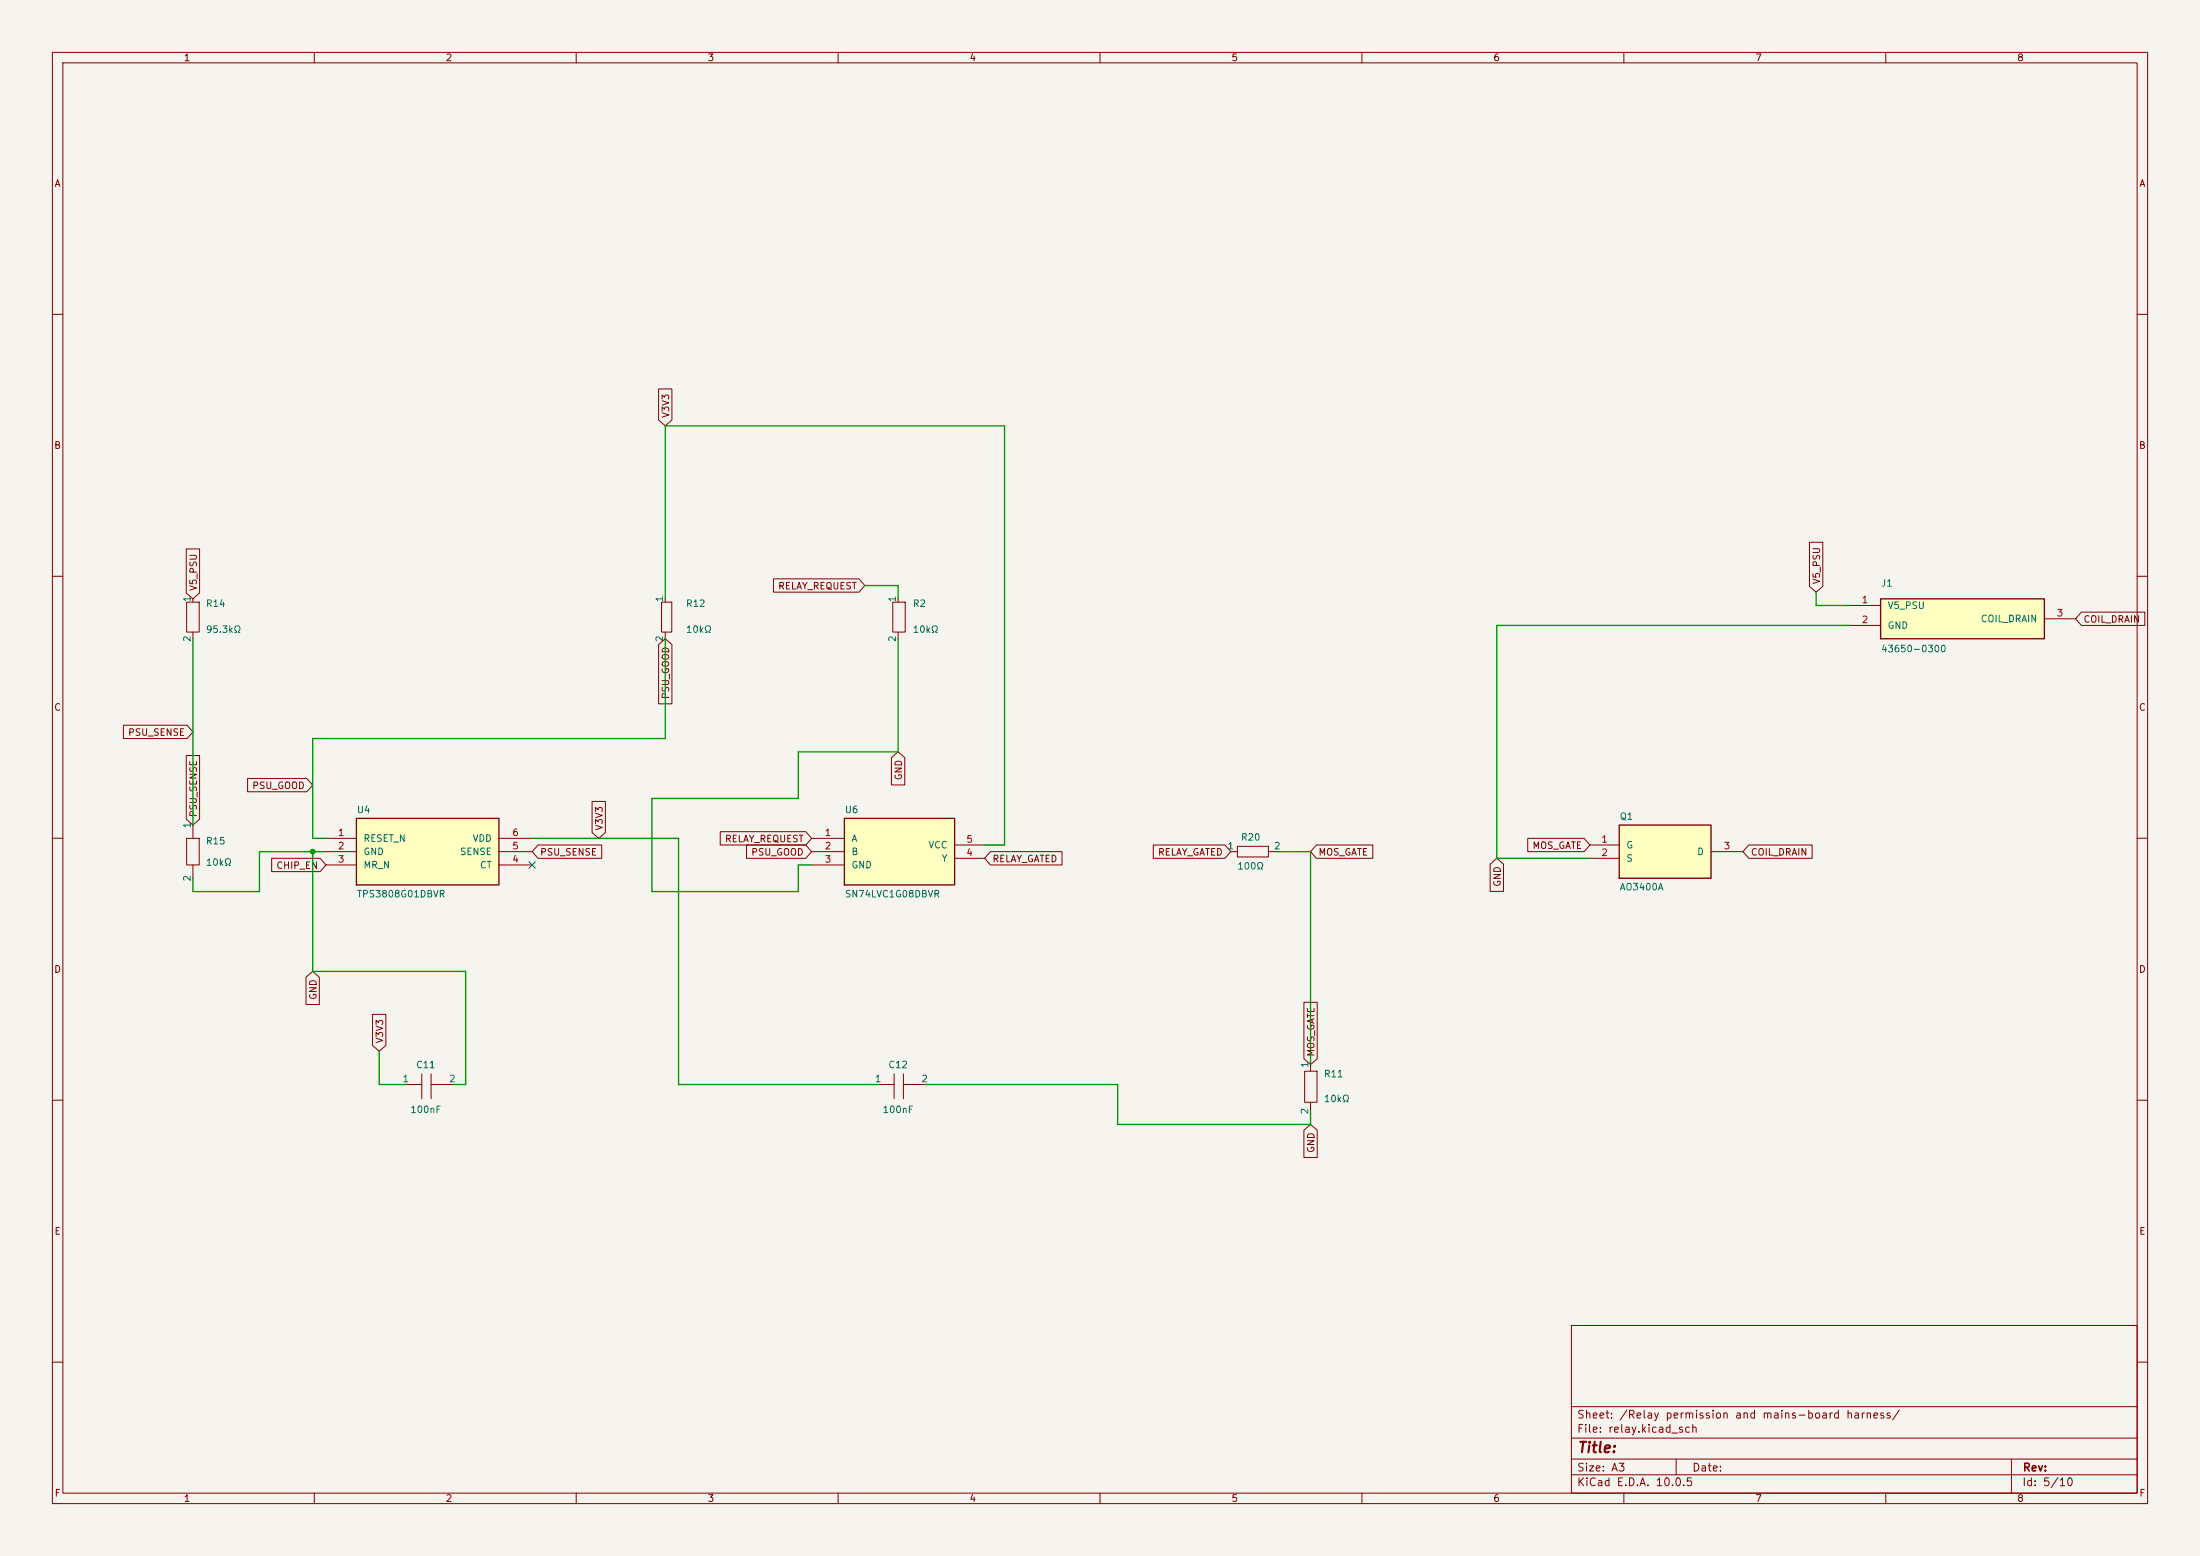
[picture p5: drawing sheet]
<svg xmlns="http://www.w3.org/2000/svg" width="420mm" height="297mm" viewBox="0 0 420 297" stroke-linecap="round" stroke-linejoin="round" font-family="sans-serif">
<path d="M0 0h420v297h-420z" fill="#f5f4ef" stroke="#f5f4ef" stroke-width=".19"/>
<g fill="none" stroke="#840000" stroke-width=".19">
<path d="M10 10h400v277h-400zM12 12h396v273h-396zM60 10v2M110 10v2M160 10v2M210 10v2M260 10v2M310 10v2M360 10v2M10 60h2M408 60h2M10 110h2"/>
<path d="M126.3 114.9h1.9v5.7h-1.9zM127 114.3v.6M408 110h2M127 120.6v1.3M10 160h2M408 160h2M10 210h2M408 210h2M300 253h108v32h-108zM10 260h2M300 278.5h108M300 274.5h108"/>
<path d="M300 268.5h108M320 278.5v3M384 278.5v6.5M408 260h2M60 285v2M110 285v2M160 285v2M210 285v2M260 285v2M300 281.5h108M310 285v2M360 285v2"/>
</g>
<path d="M161.2 156.2h21v12.7h-21z" fill="#ffffc2"/>
<path d="M161.2 156.2h21v12.7h-21z" fill="none" stroke="#840000" stroke-width=".25"/>
<g fill="none" stroke="#840000" stroke-width=".19">
<path d="M35.6 114.9h2.4v5.7h-2.4zM36.8 114.3v.6M170.4 114.9h2.4v5.7h-2.4zM171.4 114.3v.6M36.8 120.6v1.3M171.4 120.6v1.3M154.9 160h6.3M154.9 162.6h6.3M154.9 165.1h6.3M182.2 163.8h5.8M182.2 161.3h5.8M167.6 207h3.1"/>
<path d="M170.7 205v4.7M172.5 205v4.7M172.5 207h4"/>
</g>
<path d="M68 156.2h27.2v12.7h-27.2z" fill="#ffffc2"/>
<path d="M68 156.2h27.2v12.7h-27.2z" fill="none" stroke="#840000" stroke-width=".25"/>
<path d="M62.2 160h5.8M62.2 162.6h5.8M62.2 165.1h5.8M95.2 160h6.4M95.2 162.6h6.4M95.2 165.1h6.4" fill="none" stroke="#840000" stroke-width=".19"/>
<path d="M359 114.3h31.3v7.6h-31.3z" fill="#ffffc2"/>
<path d="M359 114.3h31.3v7.6h-31.3z" fill="none" stroke="#840000" stroke-width=".25"/>
<g fill="none" stroke="#840000" stroke-width=".19">
<path d="M353.1 115.6h5.9M353.1 119.4h5.9M390.3 118.1h5.9M36.8 157.5v2.5M36.8 157.5h.1M35.6 160h2.4v5.1h-2.4zM36.8 165.1v2.5M234.9 162.6h1.3M236.2 161.5h5.9v2.1h-5.9zM242.1 162.6h1.7M77.5 207h3M80.5 205v4.7"/>
<path d="M82.3 205v4.7M82.3 207h4.1M249.1 204.5h2.3v5.9h-2.3zM250.2 203.2v1.3M250.2 210.4v1.7"/>
</g>
<path d="M309.1 157.5h17.5v10.1h-17.5z" fill="#ffffc2"/>
<path d="M309.1 157.5h17.5v10.1h-17.5z" fill="none" stroke="#840000" stroke-width=".25"/>
<g fill="none" stroke="#840000" stroke-width=".19">
<path d="M125.7 74.2h2.6v6l-1.3 1.1-1.3-1.1zM35.6 104.8h2.5v8.4l-1.3 1.1-1.2-1.1zM147.7 110.5h16.3l1.1 1.3-1.1 1.2h-16.3zM345.4 103.5h2.6v8.4l-1.3 1.1-1.3-1.1zM397.4 116.8h12.1v2.6h-12.1l-1.2-1.3zM23.6 138.4h12.1l1.1 1.3-1.1 1.3h-12.1zM125.7 123l1.3-1.1 1.3 1.1v11.3h-2.6zM35.6 144.2h2.5v12.2l-1.3 1.1-1.2-1.1zM47.3 148.6h11.3l1.1 1.3-1.1 1.2h-11.3zM113 153h2.6v5.9l-1.3 1.1-1.3-1.1zM137.5 158.7h16.3l1.1 1.3-1.1 1.3h-16.3zM170.2 144.6l1.2-1.1 1.3 1.1v5.2h-2.5z"/>
<path d="M51.9 163.8h9.2l1.1 1.3-1.1 1.3h-9.2zM102.7 161.3h12.2v2.5h-12.2l-1.1-1.2zM142.5 161.3h11.3l1.1 1.3-1.1 1.2h-11.3zM189.1 162.6h13.6v2.5h-13.6l-1.1-1.3zM220.2 161.3h13.6l1.1 1.3-1.1 1.2h-13.6zM251.3 161.3h10.8v2.5h-10.8l-1.1-1.2zM284.5 164.9l1.2-1.1 1.3 1.1v5.2h-2.5zM291.7 160h10.7l1.1 1.3-1.1 1.3h-10.7zM303.5 161.3h5.6M303.5 163.8h5.6M326.6 162.6h6.1M333.9 161.3h12.1v2.5h-12.1l-1.2-1.2z"/>
<path d="M58.4 186.5l1.3-1.1 1.3 1.1v5.2h-2.6zM71.1 193.6h2.6v5.9l-1.3 1.2-1.3-1.2zM248.9 191.3h2.6v10.8l-1.3 1.1-1.3-1.1zM248.9 215.7l1.3-1.1 1.3 1.1v5.2h-2.6z"/>
</g>
<g fill="none" stroke="#009600" stroke-width=".25">
<path d="M127 114.3v-33h64.8v80h-3.8M165.1 111.8h6.3v2.5M346.7 113v2.6h6.4M353.1 119.4h-67.4v44.4h17.8M36.8 121.9v35.6M127 121.9v19.1h-67.3v19h2.5M171.4 121.9v21.6h-19v8.9h-27.9v17.8h27.9v-5.1h2.5M59.7 162.6v22.8h29.2v21.6h-2.5M62.2 162.6h-12.7v7.6h-12.7v-2.6M101.6 160h27.9v47h38.1M243.8 162.6h6.4v40.6M72.4 200.7v6.3h5.1"/>
<path d="M176.5 207h36.9v7.6h36.8v-2.5"/>
</g>
<path d="M101 164.5l1.2 1.2M102.2 164.5l-1.2 1.2" fill="none" stroke="#000084" stroke-width=".19"/>
<circle cx="59.7" cy="162.6" r=".46" fill="#009600" stroke="#009600" stroke-width=".19"/>
<text font-size="2" fill="#840000" x="301" y="277.8">Title:</text>
<g font-size="1.5" fill="#840000">
<text x="300.9" y="273.8">File: relay.kicad_sch</text>
<text x="300.9" y="271.1">Sheet: /Relay permission and mains-board harness/</text>
<text x="300.9" y="281.2">Size: A3</text>
<text x="322.9" y="281.2">Date:</text>
<text x="386" y="281.2">Rev:</text>
<text x="300.9" y="284">KiCad E.D.A. 10.0.5</text>
<text x="385.9" y="284">Id: 5/10</text>
</g>
<g font-size="1.3" fill="#840000">
<text x="35" y="12">1</text>
<text x="85" y="12">2</text>
<text x="135" y="12">3</text>
<text x="185" y="12">4</text>
<text x="235" y="12">5</text>
<text x="285" y="12">6</text>
<text x="335" y="12">7</text>
<text x="385" y="12">8</text>
<text x="10.3" y="36">A</text>
<text x="408.3" y="36">A</text>
<text x="128.1" y="79.9" transform="rotate(-90 128.1 79.9)">V3V3</text>
<text x="10.2" y="86">B</text>
<text x="408.2" y="86">B</text>
<text x="37.9" y="112.9" transform="rotate(-90 37.9 112.9)">V5_PSU</text>
<text x="148.4" y="112.8">RELAY_REQUEST</text>
<text x="347.8" y="111.6" transform="rotate(-90 347.8 111.6)">V5_PSU</text>
<text x="397.6" y="119.2">COIL_DRAIN</text>
<text x="10.2" y="136">C</text>
<text x="128.1" y="133.6" transform="rotate(-90 128.1 133.6)">PSU_GOOD</text>
<text x="408.2" y="136">C</text>
<text x="24.3" y="140.8">PSU_SENSE</text>
<text x="172.5" y="149" transform="rotate(-90 172.5 149)">GND</text>
<text x="48.1" y="150.9">PSU_GOOD</text>
<text x="37.9" y="156.1" transform="rotate(-90 37.9 156.1)">PSU_SENSE</text>
<text x="115.4" y="158.6" transform="rotate(-90 115.4 158.6)">V3V3</text>
<text x="138.3" y="161.1">RELAY_REQUEST</text>
<text x="52.7" y="166.2">CHIP_EN</text>
<text x="103" y="163.6">PSU_SENSE</text>
<text x="143.3" y="163.6">PSU_GOOD</text>
<text x="189.4" y="164.9">RELAY_GATED</text>
<text x="221" y="163.6">RELAY_GATED</text>
<text x="251.6" y="163.6">MOS_GATE</text>
<text x="292.4" y="162.3">MOS_GATE</text>
<text x="334.1" y="163.6">COIL_DRAIN</text>
<text x="286.8" y="169.4" transform="rotate(-90 286.8 169.4)">GND</text>
<text x="10.2" y="186">D</text>
<text x="408.2" y="186">D</text>
<text x="60.7" y="190.9" transform="rotate(-90 60.7 190.9)">GND</text>
<text x="73.4" y="199.3" transform="rotate(-90 73.4 199.3)">V3V3</text>
<text x="251.2" y="201.8" transform="rotate(-90 251.2 201.8)">MOS_GATE</text>
<text x="251.2" y="220.2" transform="rotate(-90 251.2 220.2)">GND</text>
<text x="10.3" y="236">E</text>
<text x="408.3" y="236">E</text>
<text x="10.3" y="286">F</text>
<text x="35" y="287">1</text>
<text x="85" y="287">2</text>
<text x="135" y="287">3</text>
<text x="185" y="287">4</text>
<text x="235" y="287">5</text>
<text x="285" y="287">6</text>
<text x="335" y="287">7</text>
<text x="385" y="287">8</text>
<text x="408.3" y="286">F</text>
</g>
<g font-size="1.3" fill="#006464">
<text x="359" y="112.3">J1</text>
<text x="36.7" y="115" transform="rotate(-90 36.7 115)">1</text>
<text x="39.2" y="116.2">R14</text>
<text x="126.9" y="115" transform="rotate(-90 126.9 115)">1</text>
<text x="130.8" y="116.2">R12</text>
<text x="171.3" y="115" transform="rotate(-90 171.3 115)">1</text>
<text x="174.1" y="116.2">R2</text>
<text x="360.3" y="116.5">V5_PSU</text>
<text x="378" y="119.1">COIL_DRAIN</text>
<text x="36.7" y="122.6" transform="rotate(-90 36.7 122.6)">2</text>
<text x="39.2" y="121.1">95.3kΩ</text>
<text x="126.9" y="122.6" transform="rotate(-90 126.9 122.6)">2</text>
<text x="130.8" y="121.1">10kΩ</text>
<text x="171.3" y="122.6" transform="rotate(-90 171.3 122.6)">2</text>
<text x="174.1" y="121.1">10kΩ</text>
<text x="359" y="124.8">43650-0300</text>
<text x="360.3" y="120.3">GND</text>
<text x="68" y="155.5">U4</text>
<text x="161.2" y="155.5">U6</text>
<text x="36.7" y="158.2" transform="rotate(-90 36.7 158.2)">1</text>
<text x="39.2" y="161.5">R15</text>
<text x="69.3" y="161">RESET_N</text>
<text x="90.1" y="161">VDD</text>
<text x="162.4" y="161">A</text>
<text x="236.8" y="160.8">R20</text>
<text x="309.1" y="156.8">Q1</text>
<text x="39.2" y="165.6">10kΩ</text>
<text x="69.3" y="163.5">GND</text>
<text x="69.3" y="166.1">MR_N</text>
<text x="87.7" y="163.5">SENSE</text>
<text x="91.5" y="166.1">CT</text>
<text x="162.4" y="163.5">B</text>
<text x="162.4" y="166.1">GND</text>
<text x="177.1" y="162.3">VCC</text>
<text x="179.7" y="164.8">Y</text>
<text x="234.2" y="162.4">1</text>
<text x="236.1" y="166.3">100Ω</text>
<text x="243.1" y="162.4">2</text>
<text x="310.4" y="162.3">G</text>
<text x="310.4" y="164.8">S</text>
<text x="323.9" y="163.5">D</text>
<text x="36.7" y="168.4" transform="rotate(-90 36.7 168.4)">2</text>
<text x="68" y="171.6">TPS3808G01DBVR</text>
<text x="161.2" y="171.6">SN74LVC1G08DBVR</text>
<text x="309.1" y="170.3">AO3400A</text>
<text x="250.1" y="203.9" transform="rotate(-90 250.1 203.9)">1</text>
<text x="76.7" y="206.9">1</text>
<text x="79.3" y="204.2">C11</text>
<text x="85.6" y="206.9">2</text>
<text x="166.9" y="206.9">1</text>
<text x="169.5" y="204.2">C12</text>
<text x="175.8" y="206.9">2</text>
<text x="252.6" y="205.9">R11</text>
<text x="78.2" y="212.8">100nF</text>
<text x="168.4" y="212.8">100nF</text>
<text x="250.1" y="212.8" transform="rotate(-90 250.1 212.8)">2</text>
<text x="252.6" y="210.7">10kΩ</text>
</g>
<g font-size="1.3" fill="#a90000">
<text x="355.3" y="115.4">1</text>
<text x="355.3" y="119.2">2</text>
<text x="392.5" y="118">3</text>
<text x="64.4" y="159.9">1</text>
<text x="97.7" y="159.9">6</text>
<text x="157.3" y="159.9">1</text>
<text x="184.4" y="161.2">5</text>
<text x="305.6" y="161.2">1</text>
<text x="64.4" y="162.4">2</text>
<text x="64.4" y="165">3</text>
<text x="97.7" y="165">4</text>
<text x="97.7" y="162.4">5</text>
<text x="157.3" y="162.4">2</text>
<text x="157.3" y="165">3</text>
<text x="184.4" y="163.7">4</text>
<text x="305.6" y="163.7">2</text>
<text x="329" y="162.4">3</text>
</g>
</svg>
